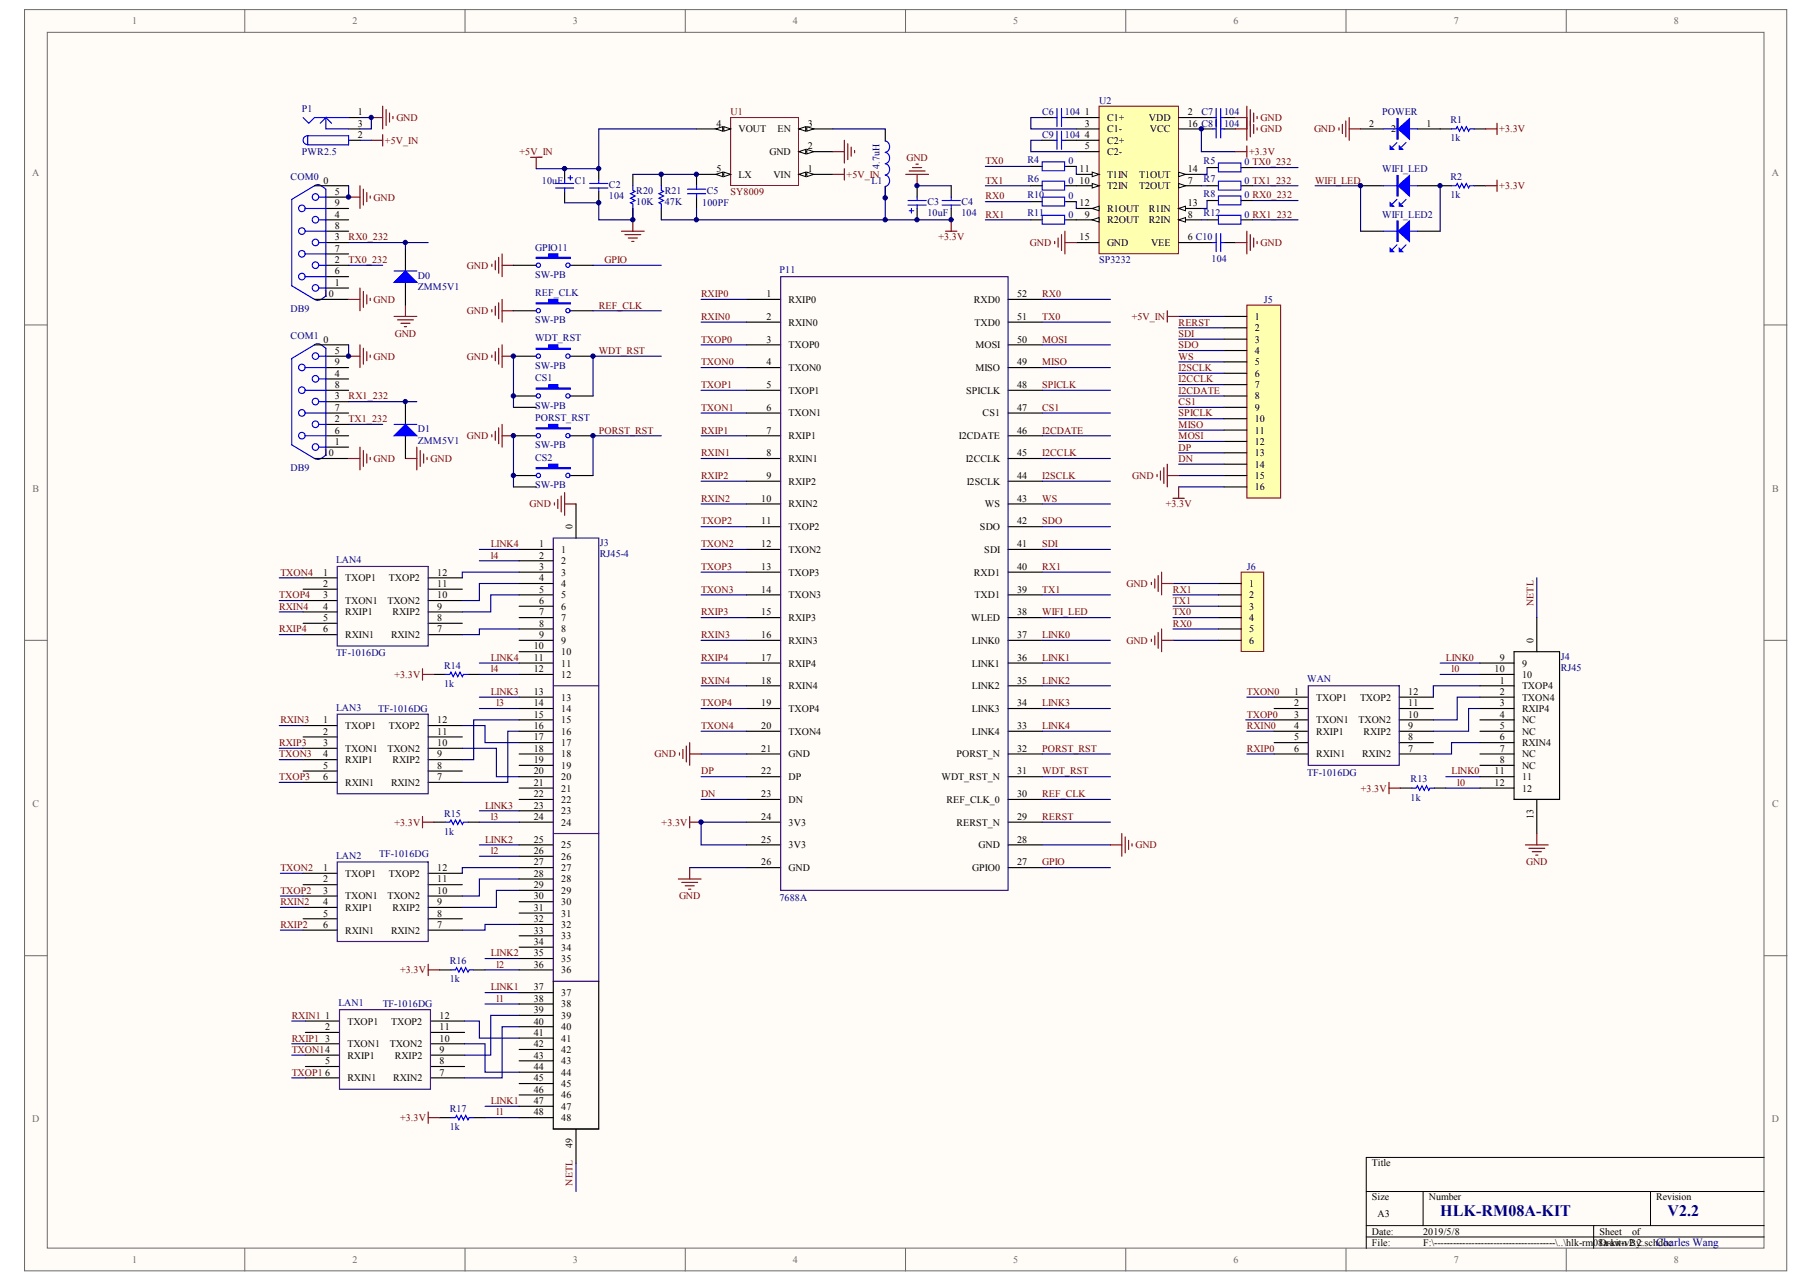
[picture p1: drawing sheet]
# Altium schematic sheet hlk-7688A-kit-v2.2.schdoc
size A3

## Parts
C1  10uF  [0805]
C2  104  [0603L]
C3  10uF  [0805]
C4  104  [0603L]
C5  100PF  [0603L]
C6  104  [0603]
C7  104  [0603]
C8  104  [0603]
C9  104  [0603]
C10  104  [0603]
COM0  DB9  [DB9s]
COM1  DB9  [DB9s]
CS1  SW-PB  [K5]
CS2  SW-PB  [K5]
D0  ZMM5V1  [1005D]
D1  ZMM5V1  [1005D]
GPIO11  SW-PB  [SWITCH]
J3  RJ45-4  [RJ45-4-LED]
J4  RJ45
J5  2.54*16  [HDR1X16]  (value not drawn)
J6  2.54*6  (value not drawn)
L1  4.7uH  [L322520]
LAN1  TF-1016DG  [tf-1016dg]
LAN2  TF-1016DG  [tf-1016dg]
LAN3  TF-1016DG  [tf-1016dg]
LAN4  TF-1016DG  [tf-1016dg]
P1  PWR2.5  [POWER_STK1]
P11  7688A  [RM08K_52pin]
PORST_RST  SW-PB  [SWITCH]
POWER  (no value)  [0603LED]
R1  value 1k  [0603]  (hidden comment: Res1)
R2  value 1k  [0603]  (hidden comment: Res1)
R4  0  [0603]
R5  0  [0603]
R6  0  [0603]
R7  0  [0603]
R8  0  [0603]
R10  0  [0603]
R11  0  [0603]
R12  0  [0603]
R13  value 1k  [0603]  (hidden comment: Res1)
R14  value 1k  [0603]  (hidden comment: Res1)
R15  value 1k  [0603]  (hidden comment: Res1)
R16  value 1k  [0603]  (hidden comment: Res1)
R17  value 1k  [0603]  (hidden comment: Res1)
R20  value 10K  [0603L]  (hidden comment: Res1)
R21  value 47K  [0603L]  (hidden comment: Res1)
REF_CLK  SW-PB  [SWITCH]
U1  SY8009  [SOT-25]
U2  SP3232  [MAX3232]
WAN  TF-1016DG  [tf-1016dg]
WDT_RST  SW-PB  [SWITCH]
WIFI_LED  (no value)  [0603LED]
WIFI_LED2  (no value)  [LED0.2]

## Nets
+3.3V: C3.1 C4.1 C5.1 C8.1 J5.16 L1.2 P11.24(3V3) P11.25(3V3) R1.2 R2.2 R13.2 R14.2 R15.2 R16.2 R17.2 R21.2 U2.16(VCC)
+5V_IN: C1.1 C2.1 J5.1 P1.2 U1.1(VIN) U1.4(VOUT)
GND: C1.2 C2.2 C3.2 C4.2 C7.2 C8.2 C10.1 COM0.0 COM0.5 COM0.10 COM1.0 COM1.5 COM1.10 CS1.1 CS1.3 CS2.1 CS2.3 D0.1(A) D1.1(A) GPIO11.1 J3.0 J4.13 J5.15 J6.1 J6.6 P1.1 P1.3 P11.21(GND) P11.26(GND) P11.28(GND) PORST_RST.1 POWER.2 R20.1 REF_CLK.1 U1.2(GND) U2.15(GND) WDT_RST.1
CS1: J5.9 P11.47(CS1)
DN: J5.14 P11.23(DN)
DP: J5.13 P11.22(DP)
GPIO: GPIO11.2 P11.27(GPIO0)
I2CCLK: J5.7 P11.45(I2CCLK)
I2CDATE: J5.8 P11.46(I2CDATE)
I2SCLK: J5.6 P11.44(I2SCLK)
l0: J4.10 J4.12 R13.1
l1: J3.38 J3.48 R17.1
l2: J3.26 J3.36 R16.1
l3: J3.14 J3.24 R15.1
l4: J3.2 J3.12 R14.1
LINK0: J4.9 J4.11 P11.37(LINK0)
LINK1: J3.37 J3.47 P11.36(LINK1)
LINK2: J3.25 J3.35 P11.35(LINK2)
LINK3: J3.13 J3.23 P11.34(LINK3)
LINK4: J3.1 J3.11 P11.33(LINK4)
MISO: J5.11 P11.49(MISO)
MOSI: J5.12 P11.50(MOSI)
NETL: J3.49 J4.0
PORST_RST: CS2.2 P11.32(PORST_N) PORST_RST.2
REF_CLK: P11.30(REF_CLK_0) REF_CLK.2
RERST: J5.2 P11.29(RERST_N)
RX0: J6.5 P11.52(RXD0) R10.1
RX0_232: COM0.3 D0.2(K) R8.2
RX1: J6.2 P11.40(RXD1) R11.1
RX1_232: COM1.3 D1.2(K) R12.2
RXIN0: P11.2(RXIN0) WAN.4(RXIP1)
RXIN1: LAN1.1(TXOP1) P11.8(RXIN1)
RXIN2: LAN2.4(RXIP1) P11.10(RXIN2)
RXIN3: LAN3.1(TXOP1) P11.16(RXIN3)
RXIN4: LAN4.4(RXIP1) P11.18(RXIN4)
RXIP0: P11.1(RXIP0) WAN.6(RXIN1)
RXIP1: LAN1.3(TXON1) P11.7(RXIP1)
RXIP2: LAN2.6(RXIN1) P11.9(RXIP2)
RXIP3: LAN3.3(TXON1) P11.15(RXIP3)
RXIP4: LAN4.6(RXIN1) P11.17(RXIP4)
SDI: J5.3 P11.41(SDI)
SDO: J5.4 P11.42(SDO)
SPICLK: J5.10 P11.48(SPICLK)
TX0: J6.4 P11.51(TXD0) R4.1
TX0_232: COM0.2 R5.2
TX1: J6.3 P11.39(TXD1) R6.1
TX1_232: COM1.2 R7.2
TXON0: P11.4(TXON0) WAN.1(TXOP1)
TXON1: LAN1.4(RXIP1) P11.6(TXON1)
TXON2: LAN2.1(TXOP1) P11.12(TXON2)
TXON3: LAN3.4(RXIP1) P11.14(TXON3)
TXON4: LAN4.1(TXOP1) P11.20(TXON4)
TXOP0: P11.3(TXOP0) WAN.3(TXON1)
TXOP1: LAN1.6(RXIN1) P11.5(TXOP1)
TXOP2: LAN2.3(TXON1) P11.11(TXOP2)
TXOP3: LAN3.6(RXIN1) P11.13(TXOP3)
TXOP4: LAN4.3(TXON1) P11.19(TXOP4)
WDT_RST: CS1.2 P11.31(WDT_RST_N) WDT_RST.2
WIFI_LED: P11.38(WLED) WIFI_LED.2 WIFI_LED2.2
WS: J5.5 P11.43(WS)
NetC5_2: C5.2 R20.2 R21.1 U1.5(LX)
NetC6_1: C6.1 U2.3(C1-)
NetC6_2: C6.2 U2.1(C1+)
NetC7_1: C7.1 U2.2(VDD)
NetC9_1: C9.1 U2.5(C2-)
NetC9_2: C9.2 U2.4(C2+)
NetC10_2: C10.2 U2.6(VEE)
NetJ3_3: J3.3 LAN4.12(TXOP2)
NetJ3_4: J3.4 LAN4.10(TXON2)
NetJ3_5: J3.5 LAN4.9(RXIP2)
NetJ3_8: J3.8 LAN4.7(RXIN2)
NetJ3_15: J3.15 LAN3.9(RXIP2)
NetJ3_16: J3.16 LAN3.7(RXIN2)
NetJ3_17: J3.17 LAN3.12(TXOP2)
NetJ3_20: J3.20 LAN3.10(TXON2)
NetJ3_27: J3.27 LAN2.12(TXOP2)
NetJ3_28: J3.28 LAN2.10(TXON2)
NetJ3_29: J3.29 LAN2.9(RXIP2)
NetJ3_32: J3.32 LAN2.7(RXIN2)
NetJ3_39: J3.39 LAN1.9(RXIP2)
NetJ3_40: J3.40 LAN1.7(RXIN2)
NetJ3_41: J3.41 LAN1.12(TXOP2)
NetJ3_44: J3.44 LAN1.10(TXON2)
NetJ4_1: J4.1(TXOP4) WAN.12(TXOP2)
NetJ4_2: J4.2(TXON4) WAN.10(TXON2)
NetJ4_3: J4.3(RXIP4) WAN.9(RXIP2)
NetJ4_6: J4.6(RXIN4) WAN.7(RXIN2)
NetL1_1: L1.1 U1.3(EN)
NetPOWER_1: POWER.1 R1.1
NetR2_1: R2.1 WIFI_LED.1 WIFI_LED2.1
NetR4_2: R4.2 U2.11(T1IN)
NetR5_1: R5.1 U2.14(T1OUT)
NetR6_2: R6.2 U2.10(T2IN)
NetR7_1: R7.1 U2.7(T2OUT)
NetR8_1: R8.1 U2.13(R1IN)
NetR10_2: R10.2 U2.12(R1OUT)
NetR11_2: R11.2 U2.9(R2OUT)
NetR12_1: R12.1 U2.8(R2IN)

Not connected (* = marked no-connect by the designer): COM0 1 4 6 7 8 9; COM1 1 4 6 7 8 9; J3 6 7 9 10 18 19 21 22 30 31 33 34 42 43 45 46; J4 4(NC) 5(NC) 7(NC) 8(NC); LAN1 2 5 8 11; LAN2 2 5 8 11; LAN3 2 5 8 11; LAN4 2 5 8 11; WAN 2 5 8 11

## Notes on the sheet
- 深圳市海凌科电子有限公司
- HLK-RM08A-KIT
- V2.2
- Charles Wang
